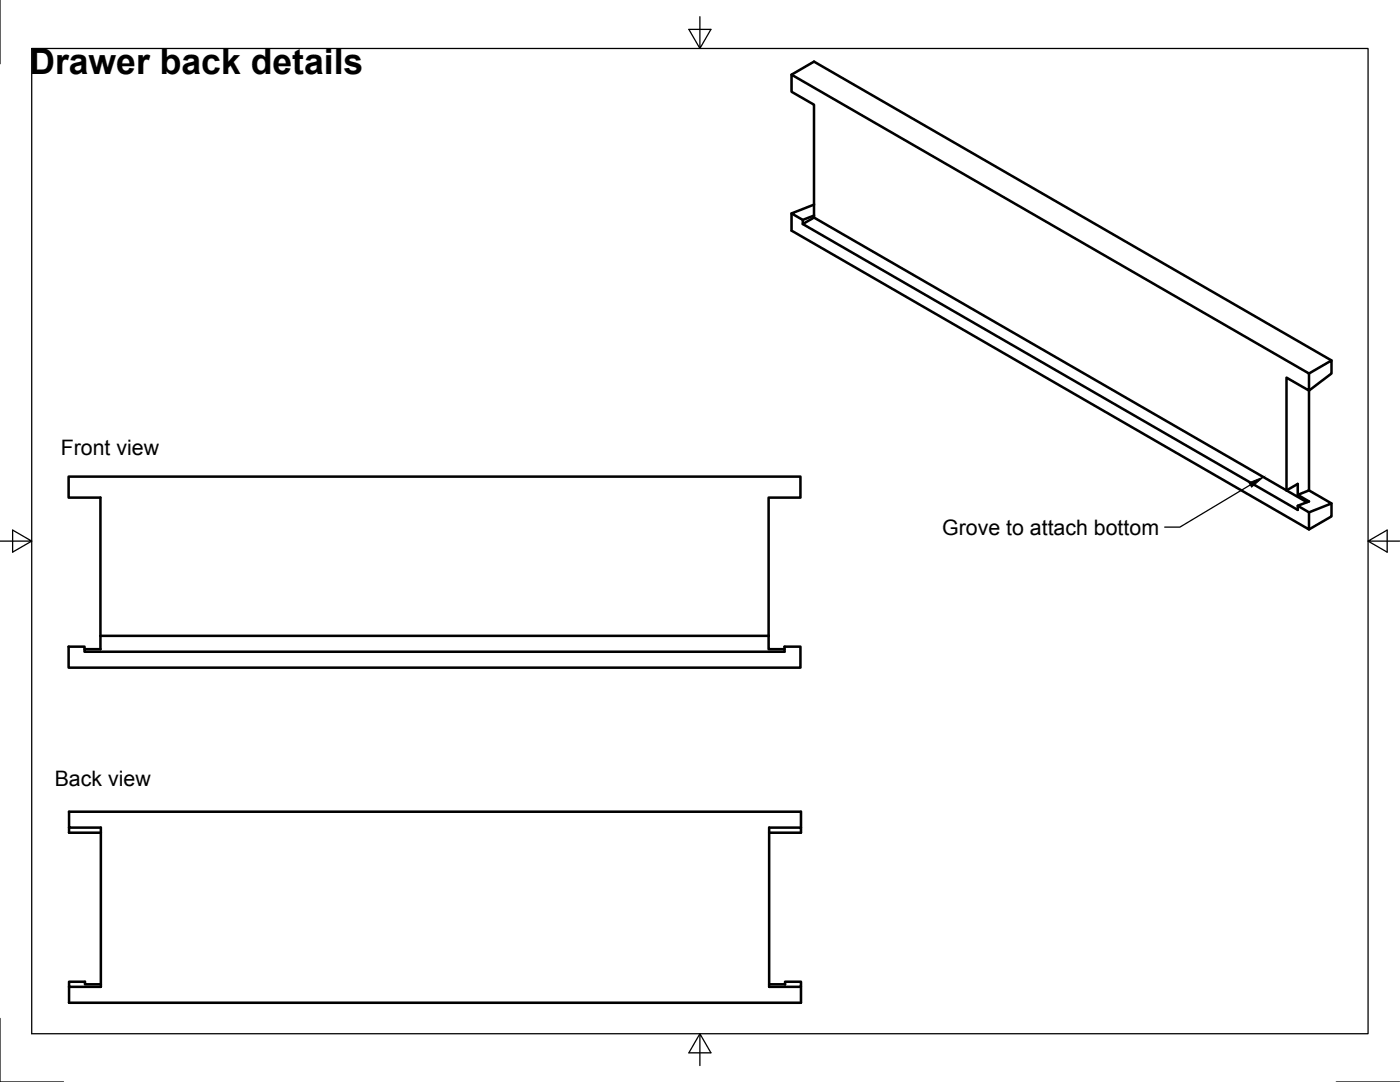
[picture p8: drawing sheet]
<svg xmlns="http://www.w3.org/2000/svg" width="279mm" height="216mm" viewBox="0 0 279 216" stroke-linecap="round" stroke-linejoin="round" font-family="sans-serif">
<!-- layer: Visible -->
<g fill="none" stroke="#000" stroke-width=".51">
<path d="M158 14.9l103.2 59.6v3.4l-4.4-2.5v22.5l2.2-1.3v2.1l2.2 1.4-2.2 .8v.8l-98.8-57 2.3-1.3v-22.5l-4.5-2.6zM158 14.9l4.5-2.6 103.2 59.6M158 42.6v3.4l103.2 59.6v-3.4M162.5 40.8l-4.5 1.8 2.2 1.3M162.5 43l-2.3 .9v.8M162.5 43.4l98.3 56.8M261.2 74.5l4.5-2.6v2.6l-4.5 3.4v20l-2.2 .8M261.2 97.9l4.5 2.6-4.5 1.7-2.2-1.3M265.7 100.5v2.5l-4.5 2.6M13.7 129h3.2v1h139.7v-1h3.1v4.2h-146zM20 126.9h133.4M153.4 126.9v2.6h3.2"/>
<path d="M153.4 126.9v-27.6h6.3v-4.2h-146v4.2h6.3v30.2h-3.1M13.8 165.1v1.1h6.3M153.5 166.2h6.4v-1.1h-6.4v31.8h6.4v-1h-3.2v.5h-3.2M159.9 165.1v-3.1h-146.1v3.1h6.3v31.8h-6.3v-1h3.2v.5h3.1M13.8 196.9v3.2h146.1v-3.2"/>
</g>
<!-- layer: Border -->
<path d="M0 0v12.7M6.3 9.7h266.7v196.6h-266.7zM139.7 3.3v6.4l2.2-3.8h-4.4l2.2 3.8M0 108h6.3l-3.8-2.2v4.4l3.8-2.2M273 108l3.8 2.2v-4.4l-3.8 2.2h6.4M0 203.2v12.7h12.7M139.7 206.3l-2.2 3.8h4.4l-2.2-3.8v6.3M266.7 215.9h12.7" fill="none" stroke="#000" stroke-width=".25"/>
<!-- layer: Annotations -->
<path d="M249.3 96.3l2.8-1.1-2.3 2z" fill="#000" stroke="#000" stroke-width=".2"/>
<path d="M249.5 96.8l-14 8.4h-3.1" fill="none" stroke="#000" stroke-width=".25"/>
<text font-size="7.1" x="5.9" y="14.8">Drawer back details</text>
<g font-size="4.3">
<text x="12.1" y="90.7">Front view</text>
<text x="188" y="106.7">Grove to attach bottom</text>
<text x="10.9" y="156.8">Back view</text>
</g>
</svg>
